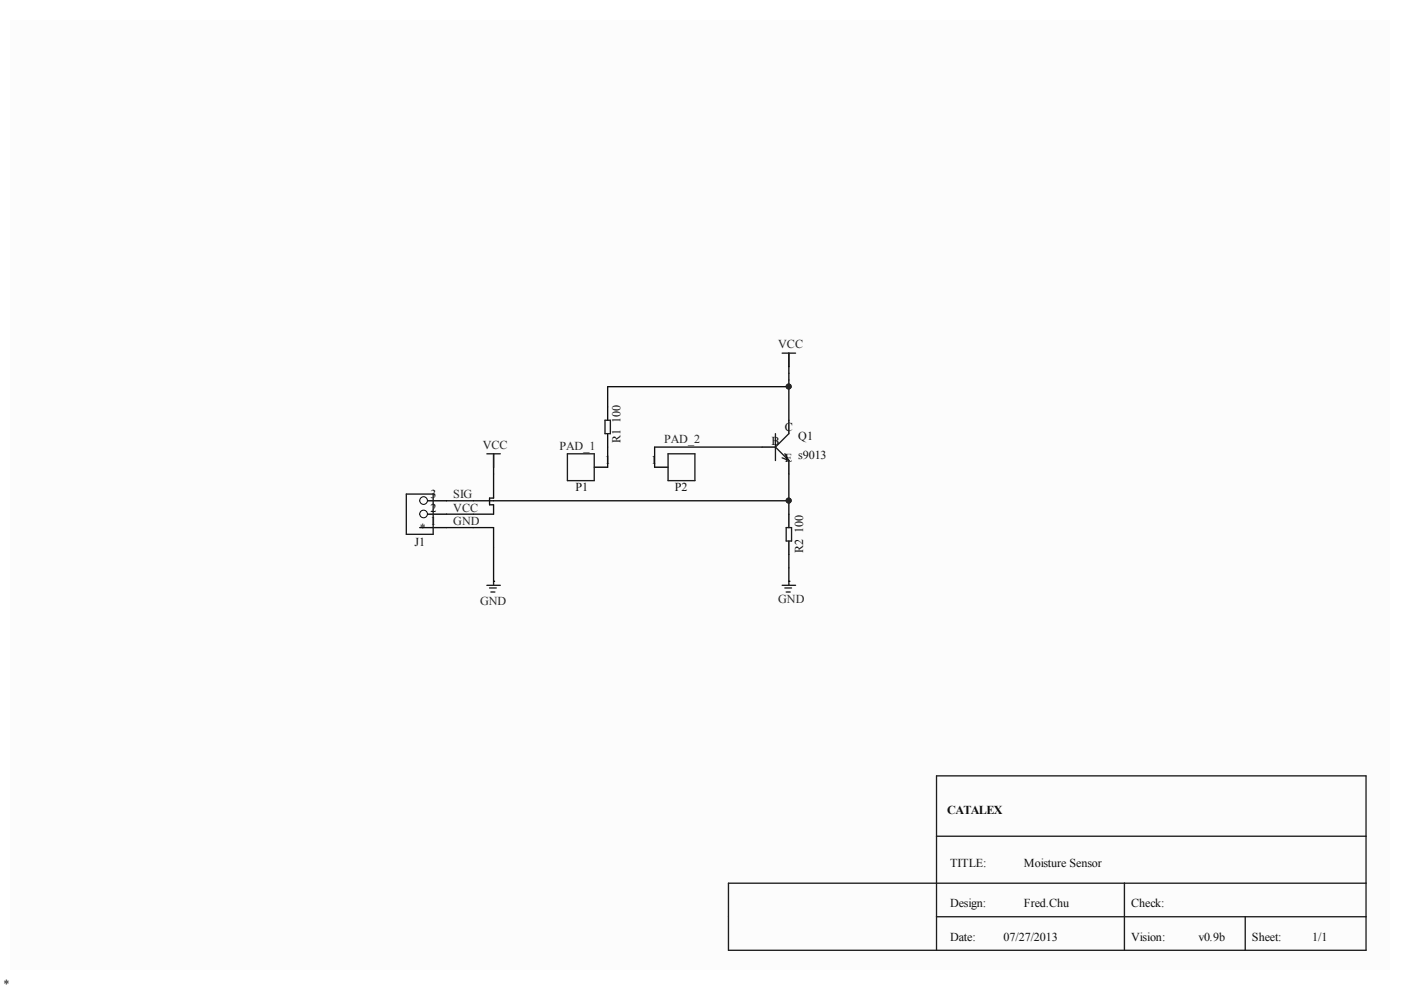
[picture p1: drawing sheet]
<svg xmlns="http://www.w3.org/2000/svg" width="297mm" height="210mm" viewBox="0 0 297 210" stroke-linecap="round" stroke-linejoin="round" font-family="sans-serif">
<path d="M2.2 4.3h292.5v201.4h-292.5z" fill="#fcfcfc"/>
<g fill="#0e0e0e" stroke="#0e0e0e" stroke-width=".21">
<circle cx="167.2" cy="106.1" r=".53"/>
<circle cx="167.2" cy="81.9" r=".53"/>
</g>
<path d="M89 111.9h5.7M89 109h5.7" fill="none" stroke="#000" stroke-width=".28"/>
<circle cx="89.8" cy="109" r=".81" fill="#fcfcfc" stroke="#000" stroke-width=".21"/>
<path d="M89 106.2h5.7" fill="none" stroke="#000" stroke-width=".28"/>
<circle cx="89.8" cy="106.1" r=".81" fill="#fcfcfc" stroke="#000" stroke-width=".21"/>
<g fill="none" stroke="#1c1c1c" stroke-width=".28">
<path d="M165.8 74.9h2.9M167.3 74.9v2.8M103.2 96.2h2.9M104.6 96.2v2.9M120.3 96.2h5.7v5.7h-5.7zM128.3 89.1h1.1v2.8h-1.1zM141.6 96.2h5.7v5.7h-5.7zM164.4 91.9v5.7M165.8 97.1l1.5 .5M166.4 96.2l.9 1.4M167.3 91.9l-2.9 2.9 2.9 2.8M86.1 104.8h5.7v8.5h-5.7z"/>
<path d="M166.7 111.9h1.1v2.8h-1.1zM103.2 124.1h2.9M103.8 124.7h1.4M104.1 125.5h.8M104.6 123.2v.9M165.8 124.1h2.9M166.4 124.7h1.4M166.7 125.5h.8M167.3 123.2v.9M198.6 177.3h91M198.6 194.4h91M238.4 187.3v14.2"/>
<path d="M264 194.4v7.1M289.6 187.3h-135.2v14.2h135.2v-37h-91v37"/>
</g>
<g fill="none" stroke="#000" stroke-width=".28">
<path d="M167.3 74.9v2.8M104.6 96.2v2.9M126 99.1h2.8M128.8 86.3v2.8M128.8 91.9v2.9M138.8 99.1h2.8M161.6 94.8h2.8M167.3 89.1v2.8M167.3 97.6v2.9M167.3 109v2.9M167.3 114.7v2.9M104.6 123.2h.1"/>
<path d="M167.3 123.2h.1"/>
</g>
<path d="M167.3 77.7v11.4M104.6 99.1v6.5h-.8v1.4h.8v2h-9.9M128.8 94.8v4.3M161.6 94.8h-22.8v4.3M167.3 82h-38.5v4.3M94.7 111.9h9.9v11.3M94.7 106.2h72.6M167.3 100.5v8.5M167.3 117.6v5.6" fill="none" stroke="#0e0e0e" stroke-width=".28"/>
<g fill="#262626" stroke="#262626" stroke-width=".21">
<circle cx="167.2" cy="106.1" r=".53"/>
<circle cx="167.2" cy="81.9" r=".53"/>
</g>
<g font-size="2.6" fill="#262626">
<text x="165" y="73.8">VCC</text>
<text x="102.4" y="95.1">VCC</text>
<text x="118.6" y="95.3">PAD_1</text>
<text x="140.8" y="93.9">PAD_2</text>
<text x="96.1" y="105.6">SIG</text>
<text x="96.1" y="111.3">GND</text>
<text x="96.1" y="108.5">VCC</text>
<text x="101.8" y="128.4">GND</text>
<text x="165" y="127.8">GND</text>
</g>
<g font-size="2.6" fill="#0e0e0e">
<text x="131.6" y="89.7" transform="rotate(-90 131.6 89.7)">100</text>
<text x="131.6" y="93.9" transform="rotate(-90 131.6 93.9)">R1</text>
<text x="163.6" y="94.2">B</text>
<text x="166.4" y="91.4">C</text>
<text x="169.2" y="93.3">Q1</text>
<text x="166.4" y="97.9">E s9013</text>
<text x="122" y="104.2">P1</text>
<text x="143.1" y="104.2">P2</text>
<text x="89" y="112.7">*</text>
<text x="170.3" y="113" transform="rotate(-90 170.3 113)">100</text>
<text x="87.9" y="115.8">J1</text>
<text x="170.3" y="117.3" transform="rotate(-90 170.3 117.3)">R2</text>
<text x="200.8" y="172.6">CATALEX</text>
<text x="201.4" y="183.8">TITLE:</text>
<text x="217.1" y="183.8">Moisture Sensor</text>
<text x="201.4" y="192.4">Design:</text>
<text x="217.1" y="192.4">Fred.Chu</text>
<text x="239.9" y="192.4">Check:</text>
<text x="201.4" y="199.5">Date:</text>
<text x="212.8" y="199.5">07/27/2013</text>
<text x="239.9" y="199.5">Vision:</text>
<text x="254.1" y="199.5">v0.9b</text>
<text x="265.4" y="199.5">Sheet:</text>
<text x="278.2" y="199.5">1/1</text>
<text x=".8" y="209.4">*</text>
</g>
<g font-size="2.6">
<text x="128.3" y="98.5">1</text>
<text x="138.1" y="98.5">1</text>
<text x="91.3" y="105.6">3</text>
<text x="91.3" y="111.3">1</text>
<text x="91.3" y="108.5">2</text>
</g>
</svg>
